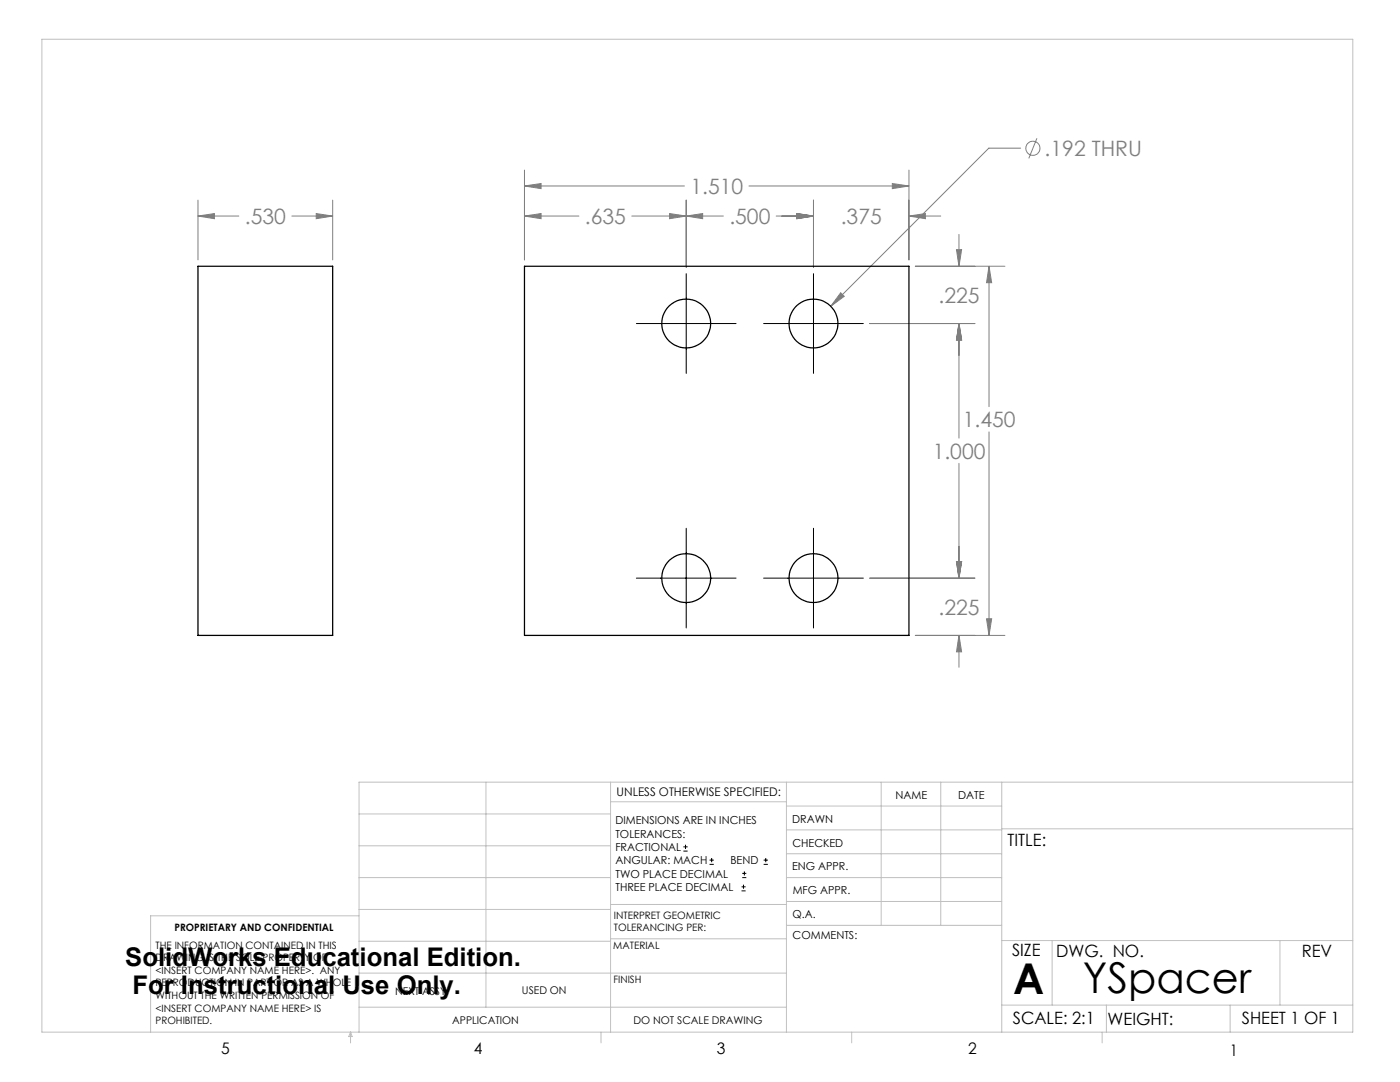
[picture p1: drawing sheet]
<svg xmlns="http://www.w3.org/2000/svg" width="279mm" height="216mm" viewBox="0 0 279 216" stroke-linecap="round" stroke-linejoin="round" font-family="sans-serif">
<g fill="none" stroke="#808080" stroke-width=".2">
<path d="M39.5 39.9v12M66.4 39.9v12M104.7 37.1l3.3-.5v1zM104.7 33.9v18M104.7 37.1h31.9M136.9 39.9v13.4M149.5 37.1h31.9M162.3 39.9v13.4M178.1 36.6l3.3 .5-3.3 .5zM181.4 33.9v18M203.7 29.6h-6.4l-31.5 31.5M206.9 27.6l-1.6 4"/>
<path d="M39.5 43.1l3.3-.5v1zM39.5 43.1h8.2M58.2 43.1h8.2M63.1 42.6l3.3 .5-3.3 .5zM104.7 43.1l3.3-.5v1zM104.7 43.1h10.8M126.1 43.1h18.3M133.6 42.6l3.3 .5-3.3 .5zM136.9 43.1l3.3-.5v1zM154.9 43.1h7.4M159 42.6l3.3 .5-3.3 .5zM167.8 58.4l.7 .7-2.7 2z"/>
<path d="M181.4 43.1l3.3-.5v1zM181.4 43.1h6.3M182.7 53.1h17.9M190.9 49.8h1l-.5 3.3zM191.4 46.8v6.3M197.4 53.1l.5 3.3h-1zM197.4 53.1v28M173.6 64.6h21M191.4 64.6l.5 3.2h-1zM191.4 64.6v22.8M191.4 92.5v22.9M197.4 86.2v40.6"/>
<path d="M173.6 115.4h21M190.9 112h1l-.5 3.4zM182.7 126.8h17.9M191.4 126.8l.5 3.3h-1zM191.4 126.8v6.3M196.9 123.5h1l-.5 3.3z"/>
<circle cx="206.1" cy="29.6" r="1.41"/>
</g>
<g fill="none" stroke="#000" stroke-width=".2">
<path d="M136.9 54.6v19.9M162.3 54.6v19.9M127 64.6h19.9M152.4 64.6h19.9M127 115.4h19.9M136.9 105.4v19.9M152.4 115.4h19.9M162.3 105.4v19.9M136.4 169.8h.8M136.4 169h.8M136.8 168.6v.8M141.6 172.5h.9"/>
<path d="M141.6 171.6h.9M142 171.2v.8M148 177.8h.8M148 177h.8M148.1 175.1h.8M148.1 174.3h.8M148.4 176.5v.8M148.6 173.9v.8M152.4 172.5h.8M152.4 171.6h.8M152.8 171.2v.8"/>
</g>
<g fill="none" stroke="#c0c0c0" stroke-width=".2">
<path d="M8.4 7.8h261.6v198.2h-261.6zM97 156.1v44.9M121.8 156.1v49.9M121.8 160h35.2M157 156.1v49.9M175.9 156.1v28.5M187.7 156.1v28.5M199.9 156.1v49.9M270 156.1h-198.4v49.9M71.6 175.1h50.2M71.6 168.8h50.2M71.6 162.4h50.2"/>
<path d="M157 170.4h42.9M157 165.6h42.9M157 160.8h42.9M157 175.1h42.9M157 179.9h42.9M199.9 165.4h70.1M71.6 194.2h85.4M71.6 187.8h50.2M71.6 181.5h50.2M71.6 182.7h-41.5v23.3M121.8 187.3h35.2M121.8 180.5h35.2"/>
<path d="M157 184.6h42.9M199.9 187.7h70.1M210 187.7v12.9M255.4 187.7v12.9M70 206v2.1M70 206l.3 .8h-.7zM71.6 201h85.4M119.9 206v2.1M170 206v2.1M199.9 200.6h70.1M220 206v2.1M220.8 200.6v5.4"/>
<path d="M245.5 200.6v5.4"/>
</g>
<path d="M167.8 58.4l-2 2.7 2.7-2zM178.1 36.6l3.3 .5-3.3 .5zM104.7 37.1l3.3-.5v1zM196.9 123.5h1l-.5 3.3zM197.4 53.1l.5 3.3h-1zM191.4 64.6l.5 3.2h-1zM190.9 112h1l-.5 3.4zM136.9 43.1l3.3-.5v1zM159 42.6l3.3 .5-3.3 .5zM159 42.6l3.3 .5-3.3 .5zM181.4 43.1l3.3-.5v1zM133.6 42.6l3.3 .5-3.3 .5zM104.7 43.1l3.3-.5v1zM190.9 112h1l-.5 3.4zM191.4 126.8l.5 3.3h-1zM191.4 64.6l.5 3.2h-1zM190.9 49.8h1l-.5 3.3zM39.5 43.1l3.3-.5v1zM63.1 42.6l3.3 .5-3.3 .5z" fill="#808080"/>
<g fill="none" stroke="#000" stroke-width=".25">
<path d="M39.5 53.1h26.9v73.7h-26.9zM104.7 53.1h76.7v73.7h-76.7z"/>
<circle cx="136.9" cy="64.6" r="4.9"/>
<circle cx="162.4" cy="64.6" r="4.9"/>
<circle cx="137" cy="115.4" r="4.9"/>
<circle cx="162.3" cy="115.4" r="4.9"/>
</g>
<g font-size="8.5">
<text x="202.2" y="198.3">A</text>
<text x="216.1" y="198.1">YSpacer</text>
</g>
<g font-size="5.1">
<text x="25" y="192.7">SolidWorks Educational Edition.</text>
<text x="26.4" y="198.3">For Instructional Use Only.</text>
</g>
<g font-size="4.2" fill="#808080">
<text x="208.5" y="31.1">.192 THRU</text>
<text x="137.8" y="38.7">1.510</text>
<text x="48.9" y="44.7">.530</text>
<text x="116.7" y="44.7">.635</text>
<text x="145.6" y="44.7">.500</text>
<text x="167.8" y="44.7">.375</text>
<text x="187.3" y="60.4">.225</text>
<text x="192.1" y="85.2">1.450</text>
<text x="186.1" y="91.5">1.000</text>
<text x="187.3" y="122.6">.225</text>
</g>
<g font-size="3.4">
<text x="201.1" y="168.8">TITLE:</text>
<text x="202" y="190.8">SIZE</text>
<text x="210.8" y="190.9">DWG. NO.</text>
<text x="259.8" y="191">REV</text>
<text x="202.1" y="204.4">SCALE: 2:1</text>
<text x="221" y="204.5">WEIGHT:</text>
<text x="247.8" y="204.4">SHEET 1 OF 1</text>
</g>
<g font-size="3.2">
<text x="44.2" y="210.4">5</text>
<text x="94.6" y="210.3">4</text>
<text x="143.1" y="210.4">3</text>
<text x="193.2" y="210.3">2</text>
<text x="245.4" y="210.6">1</text>
</g>
<text font-size="2.4" x="123.1" y="158.9">UNLESS OTHERWISE SPECIFIED:</text>
<g font-size="2.2">
<text x="178.7" y="159.4">NAME</text>
<text x="191.2" y="159.4">DATE</text>
<text x="122.8" y="164.5">DIMENSIONS ARE IN INCHES</text>
<text x="122.8" y="167.1">TOLERANCES:</text>
<text x="158.1" y="164.2">DRAWN</text>
<text x="122.8" y="169.8">FRACTIONAL</text>
<text x="122.8" y="172.5">ANGULAR: MACH</text>
<text x="145.8" y="172.5">BEND</text>
<text x="158.1" y="173.7">ENG APPR.</text>
<text x="158.2" y="169.1">CHECKED</text>
<text x="122.8" y="175.1">TWO PLACE DECIMAL</text>
<text x="122.8" y="177.8">THREE PLACE DECIMAL</text>
<text x="158.2" y="178.4">MFG APPR.</text>
<text x="158.2" y="183.2">Q.A.</text>
<text x="158.2" y="187.4">COMMENTS:</text>
</g>
<g font-size="2.1">
<text x="78.8" y="198.5">NEXT ASSY</text>
<text x="104.2" y="198.4">USED ON</text>
<text x="90.2" y="204.3">APPLICATION</text>
<text x="126.4" y="204.3">DO NOT SCALE DRAWING</text>
</g>
<g font-size="2">
<text x="34.8" y="185.7">PROPRIETARY AND CONFIDENTIAL</text>
<text x="122.5" y="183.3">INTERPRET GEOMETRIC</text>
<text x="122.5" y="185.9">TOLERANCING PER:</text>
<text x="31.1" y="189.3">THE INFORMATION CONTAINED IN THIS</text>
<text x="31.1" y="191.8">DRAWING IS THE SOLE PROPERTY OF</text>
<text x="122.4" y="189.4">MATERIAL</text>
<text x="31.1" y="194.3">&lt;INSERT COMPANY NAME HERE&gt;. ANY</text>
<text x="31.1" y="196.8">REPRODUCTION IN PART OR AS A WHOLE</text>
<text x="122.4" y="196.2">FINISH</text>
<text x="31.1" y="199.4">WITHOUT THE WRITTEN PERMISSION OF</text>
<text x="31.1" y="201.9">&lt;INSERT COMPANY NAME HERE&gt; IS</text>
<text x="31.1" y="204.4">PROHIBITED.</text>
</g>
</svg>
